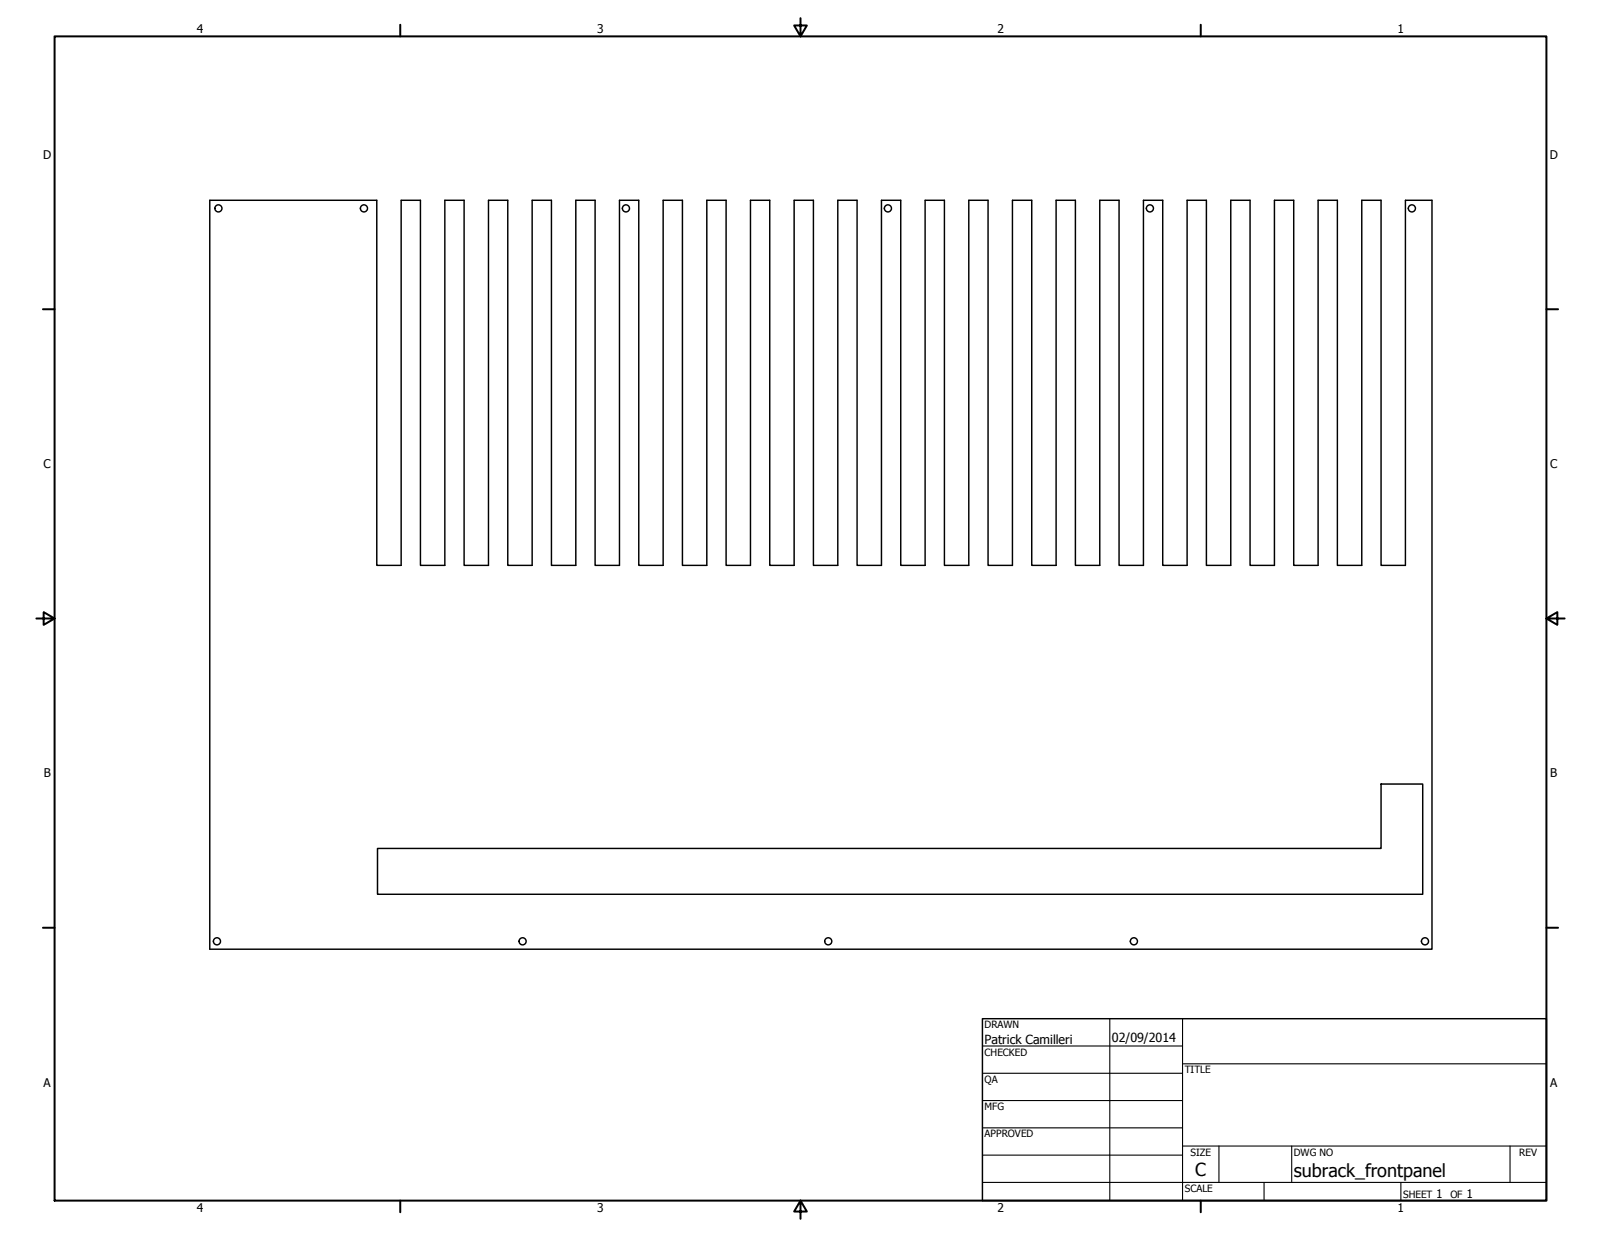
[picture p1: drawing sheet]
<svg xmlns="http://www.w3.org/2000/svg" width="559mm" height="432mm" viewBox="0 0 559 432" stroke-linecap="round" stroke-linejoin="round" font-family="sans-serif">
<!-- layer: Visible (ANSI) -->
<g fill="none" stroke="#000" stroke-width=".51">
<path d="M73.2 69.9h58.3v127.5h8.5v-127.5h6.7v127.5h8.6v-127.5h6.7v127.5h8.5v-127.5h6.7v127.5h8.5v-127.5h6.8v127.5h8.5v-127.5h6.7v127.5h8.5v-127.5h6.7v127.5h8.6v-127.5h6.7v127.5h8.5v-127.5h6.7v127.5h8.5v-127.5h6.8v127.5h8.5v-127.5h6.7v127.5h8.5v-127.5h6.7v127.5h8.6v-127.5h6.7v127.5h8.5v-127.5h6.7v127.5h8.5v-127.5h6.8v127.5h8.5v-127.5h6.7v127.5h8.5v-127.5h6.7v127.5h8.6v-127.5h6.7v127.5h8.5v-127.5h6.7v127.5h8.5v-127.5h6.8v127.5h8.5v-127.5h6.7v127.5h8.5v-127.5h6.7v127.5h8.6v-127.5h6.7v127.5h8.5v-127.5h6.7v127.5h8.5v-127.5h9.3v261.4h-426.6zM131.8 296.2h350.2v-22.5h14.6v38.5h-364.8z"/>
<circle cx="76.2" cy="72.7" r="1.24"/>
<circle cx="127" cy="72.7" r="1.24"/>
<circle cx="218.5" cy="72.7" r="1.24"/>
<circle cx="309.9" cy="72.7" r="1.24"/>
<circle cx="401.4" cy="72.7" r="1.24"/>
<circle cx="492.8" cy="72.7" r="1.24"/>
<circle cx="75.7" cy="328.6" r="1.24"/>
<circle cx="182.4" cy="328.6" r="1.24"/>
<circle cx="289.1" cy="328.6" r="1.24"/>
<circle cx="395.8" cy="328.6" r="1.24"/>
<circle cx="497.4" cy="328.6" r="1.24"/>
</g>
<!-- layer: Border (ANSI) -->
<g fill="none" stroke="#000" stroke-width=".7">
<path d="M19 12.7h520.8v406.4h-520.8zM139.7 8.6v4.1M279.4 6.3v6.4l-2.2-3.8h4.4l-2.2 3.8M419.1 8.6v4.1M15 107.9h4M539.8 107.9h4M12.7 215.9h6.3l-3.8-2.2v4.4l3.8-2.2M539.8 215.9l3.8 2.2v-4.4l-3.8 2.2h6.3M15 323.8h4M539.8 323.8h4M139.7 419.1v4.1M279.4 419.1l2.2 3.8h-4.4l2.2-3.8v6.3"/>
<path d="M419.1 419.1v4.1"/>
</g>
<!-- layer: Title (ANSI) -->
<g fill="none" stroke="#000" stroke-width=".38">
<path d="M387.3 355.6v63.5M412.7 355.6v63.5M342.9 365.1h69.8M342.9 374.6h69.8M412.7 371.3h127.1M342.9 384.2h69.8M342.9 393.7h69.8M342.9 412.7h196.9M342.9 403.2h69.8M412.7 400h127.1M425.4 400v12.7M441.2 412.7v6.4"/>
<path d="M450.8 400v12.7M488.9 412.7v6.4M527 400v12.7"/>
</g>
<path d="M342.9 355.6h196.9v63.5h-196.9z" fill="none" stroke="#000" stroke-width=".51"/>
<g font-size="6.3">
<text x="417.2" y="410.6">C</text>
<text x="451.6" y="410.7">subrack_frontpanel</text>
</g>
<g font-size="4.4">
<text x="343.7" y="364.3">Patrick Camilleri</text>
<text x="388.1" y="363.7">02/09/2014</text>
</g>
<g font-size="4.2">
<text x="68.7" y="11.7">4</text>
<text x="208.4" y="11.7">3</text>
<text x="348.1" y="11.7">2</text>
<text x="487.8" y="11.7">1</text>
<text x="15.1" y="55.5">D</text>
<text x="540.9" y="55.5">D</text>
<text x="15.2" y="163.4">C</text>
<text x="541" y="163.4">C</text>
<text x="15.3" y="271.4">B</text>
<text x="541.1" y="271.4">B</text>
<text x="15.2" y="379.3">A</text>
<text x="541" y="379.3">A</text>
<text x="501.3" y="418.3">1</text>
<text x="511.8" y="418.3">1</text>
<text x="68.7" y="423.2">4</text>
<text x="208.4" y="423.2">3</text>
<text x="348.1" y="423.2">2</text>
<text x="487.8" y="423.2">1</text>
</g>
<g font-size="3.5">
<text x="343.7" y="358.9">DRAWN</text>
<text x="343.7" y="368.5">CHECKED</text>
<text x="413.5" y="374.6">TITLE</text>
<text x="343.7" y="378">QA</text>
<text x="343.7" y="387.5">MFG</text>
<text x="343.7" y="397.1">APPROVED</text>
<text x="415.5" y="403.4">SIZE</text>
<text x="451.6" y="403.4">DWG NO</text>
<text x="530.3" y="403.4">REV</text>
<text x="413.5" y="416.1">SCALE</text>
<text x="489.7" y="418.3">SHEET</text>
<text x="506.2" y="418.3">OF</text>
</g>
</svg>
